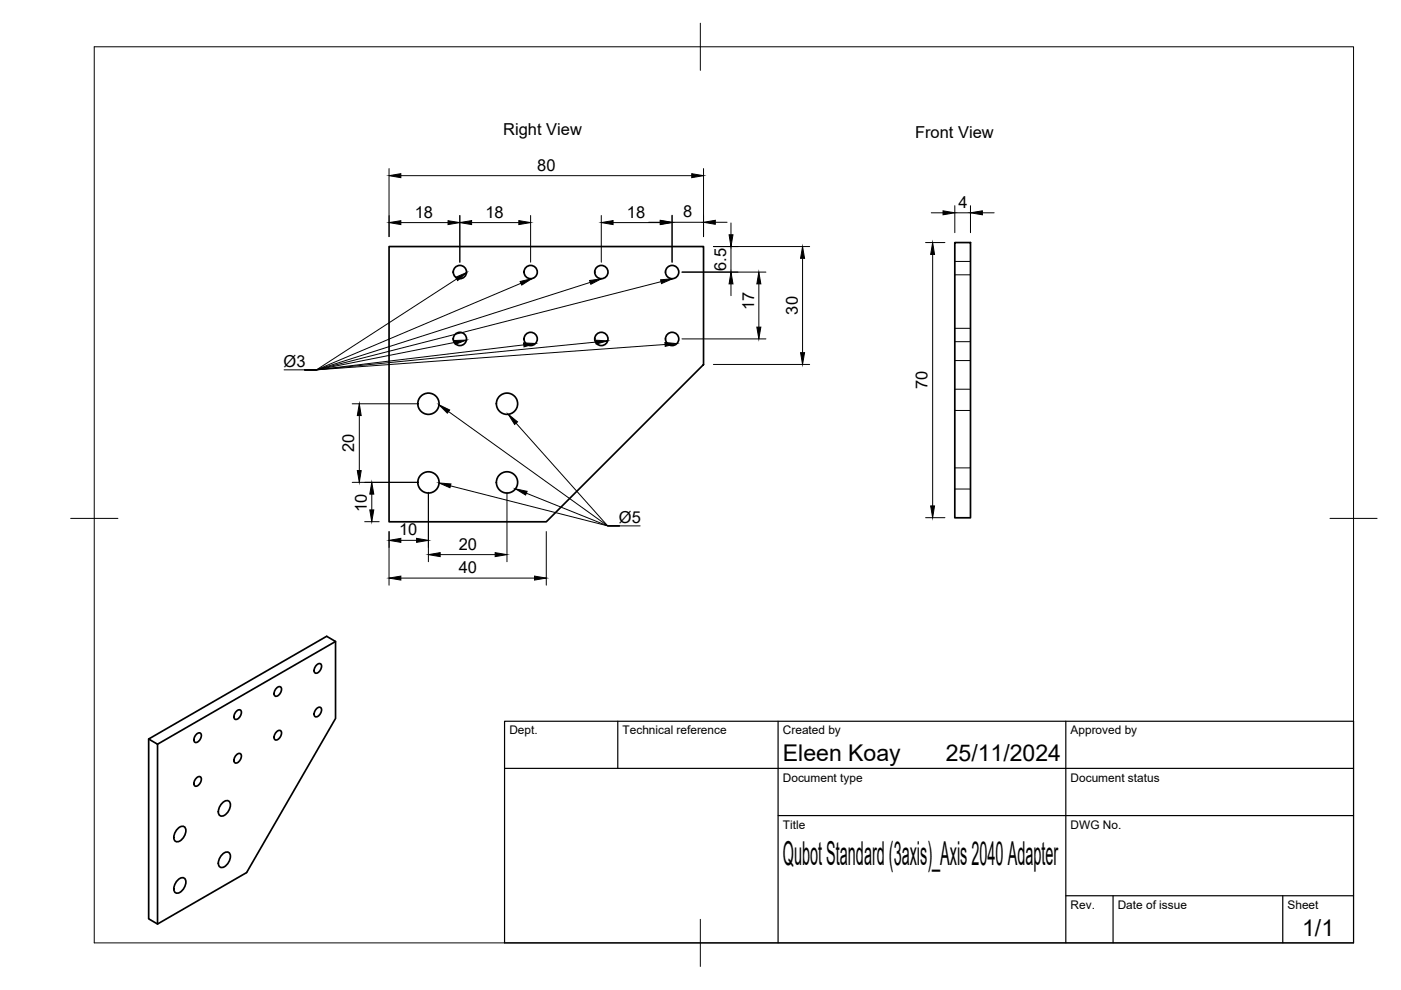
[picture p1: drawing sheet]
<svg xmlns="http://www.w3.org/2000/svg" width="297mm" height="210mm" viewBox="0 0 297 210" stroke-linecap="round" stroke-linejoin="round" font-family="sans-serif">
<!-- layer: Visible -->
<g fill="none" stroke="#000" stroke-width=".36">
<path d="M82.5 52.3h66.7v25l-33.4 33.3h-33.3zM202.4 51.4h3.4v58.4h-3.4zM71.1 136v16.3l-18.8 32.7-18.9 10.9-1.9-1.1v-38.1M33.4 157.8l37.7-21.8-1.8-1.1-37.8 21.8 1.9 1.1v38.1M41.6 155.7l.3-.2 .6-.1a1.32 1.32 0 0 1-1.2 2 1.13 1.13 0 0 1 .3-1.7zM50.1 150.8l.3-.2 .6-.1a1.32 1.32 0 0 1-1.2 2 1.13 1.13 0 0 1 .3-1.7zM58.6 145.9l.3-.2 .6-.1a1.32 1.32 0 0 1-1.2 2 1.13 1.13 0 0 1 .3-1.7zM58.6 155.2l.3-.2 .6-.1a1.32 1.32 0 0 1-1.2 2 1.13 1.13 0 0 1 .3-1.7zM67.1 141l.3-.2 .6-.1a1.32 1.32 0 0 1-1.2 2 1.13 1.13 0 0 1 .3-1.7zM67.1 150.3l.3-.3h.6a1.32 1.32 0 0 1-1.2 1.9 1.13 1.13 0 0 1 .3-1.6zM37.8 175.6a.91 .91 0 0 1 1.2-.3 .91 .91 0 0 1 .4 1.2l-.4 .9a1.47 1.47 0 0 1-1.9 .9 2.17 2.17 0 0 1 .7-2.7zM41.6 165l.3-.2 .6-.1a1.32 1.32 0 0 1-1.2 2 1.13 1.13 0 0 1 .3-1.7z"/>
<path d="M47.2 170.2a.91 .91 0 0 1 1.3-.4 .91 .91 0 0 1 .3 1.3l-.3 .8a1.47 1.47 0 0 1-2 1 2.17 2.17 0 0 1 .7-2.7zM50.1 160.1l.3-.3h.6a1.32 1.32 0 0 1-1.2 1.9 1.13 1.13 0 0 1 .3-1.6zM37.8 186.5a.91 .91 0 0 1 1.2-.3 .91 .91 0 0 1 .4 1.2l-.4 .9a1.47 1.47 0 0 1-1.9 .9 2.17 2.17 0 0 1 .7-2.7zM47.2 181.1a.91 .91 0 0 1 1.3-.4 .91 .91 0 0 1 .3 1.3l-.3 .8a1.47 1.47 0 0 1-2 1 2.17 2.17 0 0 1 .7-2.7z"/>
<circle cx="97.5" cy="57.7" r="1.41"/>
<circle cx="112.5" cy="57.7" r="1.41"/>
<circle cx="127.5" cy="57.7" r="1.41"/>
<circle cx="142.5" cy="57.7" r="1.41"/>
<circle cx="97.5" cy="71.9" r="1.41"/>
<circle cx="112.5" cy="71.9" r="1.41"/>
<circle cx="127.5" cy="71.9" r="1.41"/>
<circle cx="142.5" cy="71.9" r="1.41"/>
<circle cx="90.8" cy="85.6" r="2.25"/>
<circle cx="107.5" cy="85.6" r="2.25"/>
<circle cx="90.8" cy="102.3" r="2.25"/>
<circle cx="107.5" cy="102.3" r="2.25"/>
</g>
<!-- layer: Hidden -->
<path d="M202.4 55.4h3.4M202.4 58.3h3.4M202.4 76.4h3.4M202.4 69.6h3.4M202.4 72.4h3.4M202.4 82.5h3.4M202.4 87h3.4M202.4 99.2h3.4M202.4 103.7h3.4" fill="none" stroke="#000" stroke-width=".21"/>
<!-- layer: BORDER -->
<path d="M20 9.9h267v190h-267zM148.5 4.9v10M15 109.9h10M282 109.9h10M148.5 194.9v10" fill="none" stroke="#000" stroke-width=".21"/>
<!-- layer: TITLEBLOCK -->
<path d="M107 152.9h180v47h-180zM131 152.9v10M165 152.9v47M226 152.9v47M107 162.9h180M165 172.9h122M226 189.9h61M236 189.9v10M272 189.9v10" fill="none" stroke="#000" stroke-width=".25"/>
<!-- layer: FD_Dimensions -->
<g fill="none" stroke="#000" stroke-width=".21">
<path d="M82.5 35.7v14.5M85 37.2h61.7M149.2 35.7v14.5M85 47.2h10M97.5 45.7v9.9M100 47.2h10M112.5 45.7v9.9M127.5 45.7v9.9M130 47.2h10M137.5 47.1h2.5M142.5 45.6v10M142.5 47.1h6.7"/>
<path d="M144.6 57.7h17.8M151.3 52.3h20.4M151.7 47.1h2.5M155 47.3v2.5M155 52.3v5.4M170.2 54.8v20M196.2 51.4h4.1M197.4 45.1h2.5M197.7 53.9v53.4M202.4 43.6v5.7M202.4 45.1h3.4M205.8 43.6v5.7"/>
<path d="M208.3 45.1h2.5M144.6 71.9h17.8M151.3 77.3h20.4M155 60.2v2.5M160.9 60.2v9.2M74.7 85.6h14M76.2 88.1v11.7M74.7 102.3h14M77.3 110.6h3.1M78.8 104.8v3.3M82.5 112.7v11.4M85 114.6h3.3"/>
<path d="M90.8 104.4v14.7M93.3 117.6h11.7M107.5 104.4v14.7M115.8 112.7v11.4M196.2 109.8h4.1M85 122.6h28.3"/>
</g>
<g fill="#000" stroke="#000" stroke-width=".21">
<path d="M82.5 37.2l2.5-.4v.9zM146.7 36.8l2.5 .4-2.5 .5zM82.5 47.2l2.5-.4v.8zM95 46.8l2.5 .4-2.5 .4zM97.5 47.2l2.5-.4v.8zM110 46.8l2.5 .4-2.5 .4zM127.5 47.2l2.5-.4v.8zM140 46.7l2.5 .4-2.5 .5zM140 46.8l2.5 .4-2.5 .4zM149.2 47.1l2.5-.4v.9zM154.6 49.8h.8l-.4 2.5zM170.2 52.3l.4 2.5h-.9z"/>
<path d="M197.7 51.4l.4 2.5h-.8zM199.9 44.7l2.5 .4-2.5 .4zM205.8 45.1l2.5-.4v.8zM155 57.7l.4 2.5h-.8zM160.9 57.7l.4 2.5h-.8zM160.5 69.4h.8l-.4 2.5zM169.7 74.8h.9l-.4 2.5zM76.2 85.6l.4 2.5h-.8zM75.8 99.8h.8l-.4 2.5zM78.8 102.3l.4 2.5h-.8zM78.4 108.1h.8l-.4 2.5zM82.5 114.6l2.5-.5v.9z"/>
<path d="M88.3 114.1l2.5 .5-2.5 .4zM90.8 117.6l2.5-.4v.8zM105 117.2l2.5 .4-2.5 .4zM197.3 107.3h.8l-.4 2.5zM82.5 122.6l2.5-.5v.9zM113.3 122.1l2.5 .5-2.5 .4z"/>
</g>
<!-- layer: Leaders -->
<path d="M96.6 58.8l2.3-1-1.9 1.7zM110.3 59.7l2.5-.6-2.2 1.3zM125 59.5l2.5-.4-2.2 1.2zM140.1 59.3l2.5-.2-2.3 1zM96.4 72.2l2.5-.1-2.4 .9zM111 72.7l2.5 .1-2.4 .7zM126.3 72.1l2.5 .2-2.4 .7zM141 72.6l2.5 .2-2.5 .6zM93.1 85.8l2.2 1.1-.5 .7zM107.8 87.8l1.9 1.6-.6 .6zM93.1 102.4l2.5 .2-.2 .8zM109.3 103.6l2.5 .6-.4 .8z" fill="#000" stroke="#000" stroke-width=".21"/>
<path d="M96.8 59.2l-29.7 19.2h-2.5M125.1 59.9l-58 18.5h-2.5M140.1 59.7l-73 18.7h-6.9M96.4 72.6l-29.3 5.8h-2.5M110.4 60.1l-43.3 18.3h-2.5M111 73.1l-43.9 5.3h-2.5M126.4 72.5l-59.3 5.9h-2.5M141 73l-73.9 5.4h-2.5M95.1 87.3l33.7 24.2h2.5M109.4 89.7l19.4 21.8h2.5M95.5 103l33.3 8.5h2.5M111.6 104.6l17.2 6.9h6.9" fill="none" stroke="#000" stroke-width=".21"/>
<text font-size="7" x="166" y="183.4">Qubot Standard (3axis)_Axis 2040 Adapter</text>
<g font-size="4.9">
<text x="166" y="161.4">Eleen Koay</text>
<text x="200.5" y="161.4">25/11/2024</text>
<text x="276.1" y="198.6">1/1</text>
</g>
<g font-size="3.5">
<text x="106.7" y="28.7">Right View</text>
<text x="194" y="29.2">Front View</text>
<text x="113.9" y="36.2">80</text>
<text x="87.9" y="46.2">18</text>
<text x="102.9" y="46.2">18</text>
<text x="132.9" y="46.2">18</text>
<text x="144.9" y="46.1">8</text>
<text x="203.2" y="44.1">4</text>
<text x="153.9" y="57.4" transform="rotate(-90 153.9 57.4)">6.5</text>
<text x="159.9" y="65.7" transform="rotate(-90 159.9 65.7)">17</text>
<text x="169.1" y="66.7" transform="rotate(-90 169.1 66.7)">30</text>
<text x="60.1" y="77.9">Ø3</text>
<text x="196.7" y="82.5" transform="rotate(-90 196.7 82.5)">70</text>
<text x="75.1" y="95.9" transform="rotate(-90 75.1 95.9)">20</text>
<text x="77.8" y="108.5" transform="rotate(-90 77.8 108.5)">10</text>
<text x="84.6" y="113.5">10</text>
<text x="131.2" y="111">Ø5</text>
<text x="97.3" y="116.6">20</text>
<text x="97.3" y="121.5">40</text>
</g>
<g font-size="2.5">
<text x="108" y="155.7">Dept.</text>
<text x="132" y="155.7">Technical reference</text>
<text x="166" y="155.7">Created by</text>
<text x="227" y="155.7">Approved by</text>
<text x="166" y="165.7">Document type</text>
<text x="227" y="165.7">Document status</text>
<text x="166" y="175.7">Title</text>
<text x="227" y="175.7">DWG No.</text>
<text x="227" y="192.7">Rev.</text>
<text x="237" y="192.7">Date of issue</text>
<text x="273" y="192.7">Sheet</text>
</g>
</svg>
